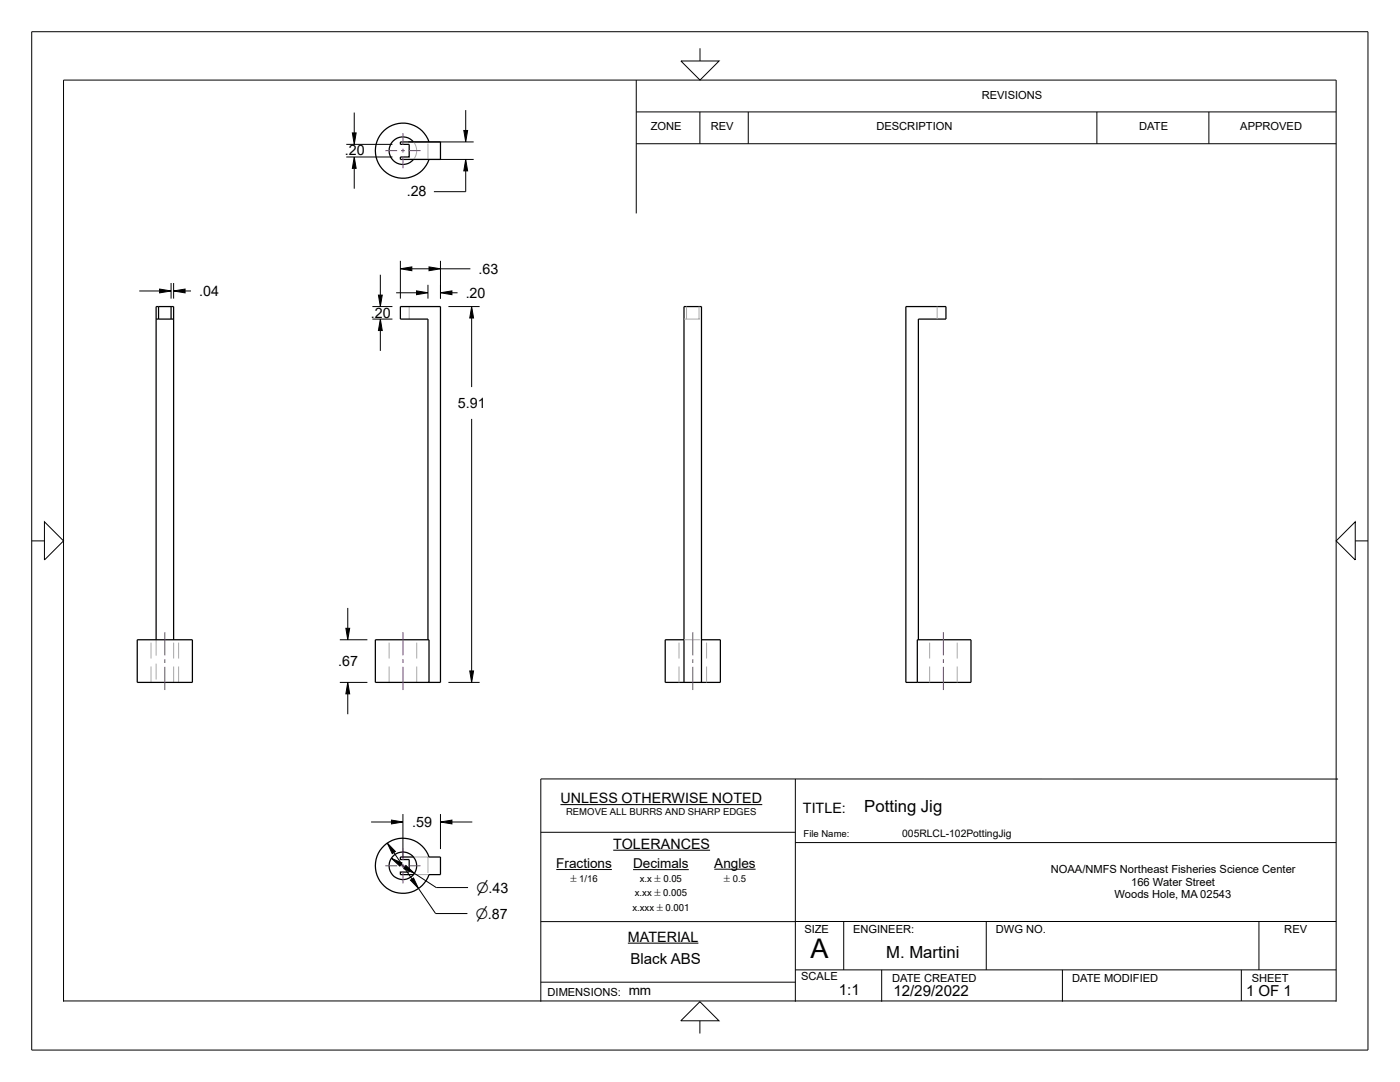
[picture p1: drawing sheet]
<svg xmlns="http://www.w3.org/2000/svg" width="279mm" height="216mm" viewBox="0 0 279 216" stroke-linecap="round" stroke-linejoin="round" font-family="sans-serif">
<g fill="none" stroke="#aaa" stroke-width=".2" stroke-dasharray="3.2 1.6" stroke-linecap="butt">
<path d="M82.5 31.8l.5-.7 .2-1M83.2 30.1l-.2-1-.5-.8M85.4 31.8v-3.5M81.7 61.2v2.5M136.5 63.7h3.5M137 61.2v2.5M139.5 61.2v2.5M187 61.2v2.5M30.1 136.2v-8.5M31.2 127.7v8.5M34.6 136.2v-8.5M35.6 136.2v-8.5"/>
<path d="M77.7 136.2v-8.5M83.2 136.2v-8.5M135.5 136.2v-8.5M136.5 127.7h3.5M141 136.2v-8.5M185.5 136.2v-8.5M191 136.2v-8.5M82.5 171h2.9M85.4 174.5h.2M85.4 171v3.5M85.4 174.5h-2.9M85.6 171h-.2"/>
</g>
<g fill="none" stroke="#000" stroke-width=".25">
<path d="M79.9 28.3h8v3.5h-8v-.5h1.8v-2.5h-1.8zM82.5 28.3a2.75 2.75 0 0 0-4-.2 2.75 2.75 0 0 0 0 4 2.75 2.75 0 0 0 4-.3M85.6 28.3a5.5 5.5 0 0 0-8.4-2.7 5.5 5.5 0 0 0 0 8.9 5.5 5.5 0 0 0 8.4-2.7M31.2 63.7h3.4M31.6 61.2v2.5M34.1 61.2v2.5M136.5 61.2h3.5v75h-3.5zM27.4 127.7h11v8.5h-11zM31.2 127.7v-66.5h3.4v66.5M74.9 127.7h10.7v8.5h-10.7zM85.4 127.7v-64h-5.5v-2.5h8v75h-2.3M136.5 127.7h-3.7v8.5h3.7"/>
<path d="M140 127.7h3.8v8.5h-3.8M183.3 127.7v-64h5.5v-2.5h-8v75h13v-8.5h-10.7v8.5M76.7 168.7a5.5 5.5 0 0 1 8.9 2.3h2.3v3.5h-2.3a5.5 5.5 0 0 1-8.2 2.9 5.5 5.5 0 0 1-.7-8.7zM82.5 171h-2.6v.5h1.8v2.5h-1.8v.5h2.6"/>
<circle cx="80.4" cy="172.8" r="2.75"/>
</g>
<g fill="none" stroke="#000" stroke-width=".2">
<path d="M6.3 6.3h266.7v203.2h-266.7zM127 16v26.6M135.9 12.2h7.6l-3.8 3.8zM139.7 9.6v2.6M69.1 28.8h9.2M69.1 31.3h9.2M70.3 26.5h.8l-.4 2.3zM70.7 31.3l.4 2.3h-.8zM70.7 22.5v4M70.7 33.6v4.1M81.5 31.8h13M81.5 28.3h13"/>
<path d="M92.6 26h.7l-.4 2.3zM92.9 31.8l.4 2.3h-.7zM92.9 34.1v4.1h-6.3M92.9 22v4M127 22.3h139.7M127 28.7h139.7M139.7 22.3v6.4M149.3 22.3v6.4M218.9 22.3v6.4M241.3 22.3v6.4M27.8 58.1h4.1M31.9 57.7l2.2 .4-2.2 .3z"/>
<path d="M34.1 56.5v3.1M34.6 58.1l2.3-.4v.7zM34.6 56.5v3.1M36.9 58.1h1.2M75.5 58.9h.8l-.4 2.3zM75.9 54.8v4.1M79.1 58.4h4M79.9 53.6l2.3-.3v.7zM79.9 52v7.6M82.2 53.6h3.4M83.1 58l2.3 .4-2.3 .4zM85.4 56.8v2.8"/>
<path d="M87.9 58.4l2.3-.4v.8zM87.9 53.6l-2.3 .4v-.7l2.3 .3h6M87.9 52v7.6M90.2 58.4h1.1M74.3 61.2h4M74.3 63.7h4M75.9 63.7l.4 2.3h-.8zM75.9 66v4M89.5 61.2h6.2M94.1 61.2l.4 2.3h-.8zM94.1 63.5v13.7M94.1 83.6v50.3"/>
<path d="M6.3 107.9h2.6M8.9 104.1l3.8 3.8-3.8 3.8zM266.7 107.9l3.8-3.8v7.6zM270.5 107.9h2.5M67.8 136.2h5.5M67.8 127.7h5.5M69 125.4h.8l-.4 2.3zM69.4 136.2l.4 2.3h-.8zM69.4 121.3v4.1M69.4 138.5v4M89.5 136.2h6.2M93.7 133.9h.8l-.4 2.3z"/>
<path d="M158.7 155.4v44.5M267 155.4h-159.1v44.5M74.1 164h4M77.3 168.2l1.6 1.7-.6 .4zM78.1 171.3l2.1 .9-.4 .6zM78.1 163.6l2.3 .4-2.3 .4zM78.6 170.1l3.6 5.3M80 172.5l.8 .5M80.4 162.4v8.8M82.7 174.3l-2.1-1 .4-.6 1.7 1.6 4.4 2.8h6.3M83.5 177.3l-1.6-1.7 .6-.4 1 2.1 3.4 5h6.4M87.9 164l2.3-.4v.8z"/>
<path d="M87.9 162.4v7M90.2 164h4.1M107.9 166.1h50.8M111 173.5h11.1M126.3 173.5h11.2M142.6 173.4h8.2M158.7 168.1h108M12.7 199.7h254M107.9 196h50.8M107.9 183.9h50.8M139.7 199.9l3.8 3.8h-7.6zM158.7 193.5h108"/>
<path d="M158.7 183.9h108M168.4 183.9v9.6M176 193.5v6.4M196.8 183.9v9.6M212 193.5v6.4M247.7 193.5v6.2M251.2 183.9v9.6M266.7 199.9v-183.9h-254v183.9M139.7 203.7v2.5"/>
</g>
<g fill="#000">
<path d="M31.9 57.7l2.2 .4-2.2 .3zM83.1 58.1l2.3 .3-2.3 .4zM85.6 53.3l2.3 .3-2.3 .4zM87.9 58.4l2.3-.3v.7zM77.3 168.3l1 2 .6-.4zM78.1 163.7l2.3 .3-2.3 .4zM78.2 171.3l1.6 1.5 .4-.6zM87.9 164l2.3-.3v.7z"/>
<path d="M70.3 26.5h.8l-.4 2.3z" fill-rule="evenodd"/>
<path d="M70.7 31.3l.4 2.3h-.8z" fill-rule="evenodd"/>
<path d="M92.6 26h.7l-.4 2.3z" fill-rule="evenodd"/>
<path d="M92.9 31.8l.4 2.3h-.7z" fill-rule="evenodd"/>
<path d="M34.6 58.1l2.3-.4v.7z" fill-rule="evenodd"/>
<path d="M75.5 58.9h.8l-.4 2.3z" fill-rule="evenodd"/>
<path d="M79.9 53.6l2.3-.3v.7z" fill-rule="evenodd"/>
<path d="M75.9 63.7l.4 2.3h-.8z" fill-rule="evenodd"/>
<path d="M94.1 61.2l.4 2.3h-.7z" fill-rule="evenodd"/>
<path d="M69 125.4h.8l-.4 2.3z" fill-rule="evenodd"/>
<path d="M69.4 136.2l.4 2.3h-.8z" fill-rule="evenodd"/>
<path d="M93.7 133.9h.8l-.4 2.3z" fill-rule="evenodd"/>
<path d="M81 172.8l-.4 .5 2.1 .9z" fill-rule="evenodd"/>
<path d="M81.9 175.6l1.6 1.6-.9-2z" fill-rule="evenodd"/>
</g>
<g fill="none" stroke="#801196" stroke-width=".2">
<path d="M76.9 30.1h2.4M80 30.1h.8M80.4 29.7v.7M80.4 26.6v2.3M80.4 31.2v2.4M81.6 30.1h2.3M32.9 126.1v4.7M32.9 131.5v.8M32.9 133.1v4.6M80.4 126.1v4.7M80.4 131.5v.8M80.4 133.1v4.6"/>
<path d="M138.3 126.1v4.7M138.3 131.5v.8M138.3 133.1v4.6M188.3 126.1v4.7M188.3 131.5v.8M188.3 133.1v4.6M76.9 172.8h2.4M80 172.8h.8M80.4 172.4v.7M80.4 169.2v2.4M80.4 173.9v2.4M81.6 172.8h2.3"/>
</g>
<path d="M111.8 160.5h40.3M122.4 169.7h19.3M125.3 188.2h14.1" fill="none" stroke="#000" stroke-width=".21"/>
<text font-size="5.4" x="161.8" y="191.1">A</text>
<g font-size="3.3">
<text x="172.5" y="162">Potting Jig</text>
<text x="176.8" y="191.2">M. Martini</text>
</g>
<g font-size="3">
<text x="125.8" y="192.3">Black ABS</text>
<text x="167.4" y="198.6">1:1</text>
<text x="178.3" y="198.7">12/29/2022</text>
<text x="248.7" y="198.8">1 OF 1</text>
</g>
<g font-size="2.9">
<text x="68.8" y="31">.20</text>
<text x="81.2" y="39.2">.28</text>
<text x="39.8" y="59">.04</text>
<text x="92.9" y="59.4">.20</text>
<text x="95.5" y="54.6">.63</text>
<text x="74" y="63.4">.20</text>
<text x="91.4" y="81.4">5.91</text>
<text x="67.5" y="132.9">.67</text>
<text x="111.9" y="160.3">UNLESS OTHERWISE NOTED</text>
<text x="82.3" y="165">.59</text>
<text x="160.2" y="162.1">TITLE:</text>
<text x="122.4" y="169.4">TOLERANCES</text>
<text x="95.1" y="178.2">n.43</text>
<text x="95" y="183.4">n.87</text>
<text x="125.3" y="187.9">MATERIAL</text>
</g>
<g font-size="2.7">
<text x="111" y="173.2">Fractions</text>
<text x="126.4" y="173.2">Decimals</text>
<text x="142.6" y="173.2">Angles</text>
<text x="125.5" y="198.6">mm</text>
</g>
<g font-size="2.2">
<text x="195.9" y="19.7">REVISIONS</text>
<text x="129.9" y="25.9">ZONE</text>
<text x="141.8" y="25.9">REV</text>
<text x="174.9" y="25.9">DESCRIPTION</text>
<text x="227.4" y="25.9">DATE</text>
<text x="247.5" y="25.9">APPROVED</text>
<text x="209.7" y="174.3">NOAA/NMFS Northeast Fisheries Science Center</text>
<text x="222.4" y="179.2">Woods Hole, MA 02543</text>
<text x="225.8" y="176.7">166 Water Street</text>
<text x="160.5" y="186.2">SIZE</text>
<text x="170.2" y="186.2">ENGINEER:</text>
<text x="198.7" y="186.2">DWG NO.</text>
<text x="256.3" y="186.2">REV</text>
<text x="159.9" y="195.6">SCALE</text>
<text x="178" y="195.9">DATE CREATED</text>
<text x="214" y="196">DATE MODIFIED</text>
<text x="249.8" y="196">SHEET</text>
<text x="109.3" y="198.6">DIMENSIONS:</text>
</g>
<text font-size="2.1" x="180.1" y="166.9">005RLCL-102PottingJig</text>
<g font-size="1.9">
<text x="113" y="162.6">REMOVE ALL BURRS AND SHARP EDGES</text>
<text x="160.4" y="167">File Name:</text>
<text x="113.8" y="176">`1/16</text>
<text x="126.7" y="178.8">x.xx `0.005</text>
<text x="127.7" y="176">x.x `0.05</text>
<text x="144.5" y="175.9">`0.5</text>
<text x="126.2" y="181.7">x.xxx `0.001</text>
</g>
</svg>
